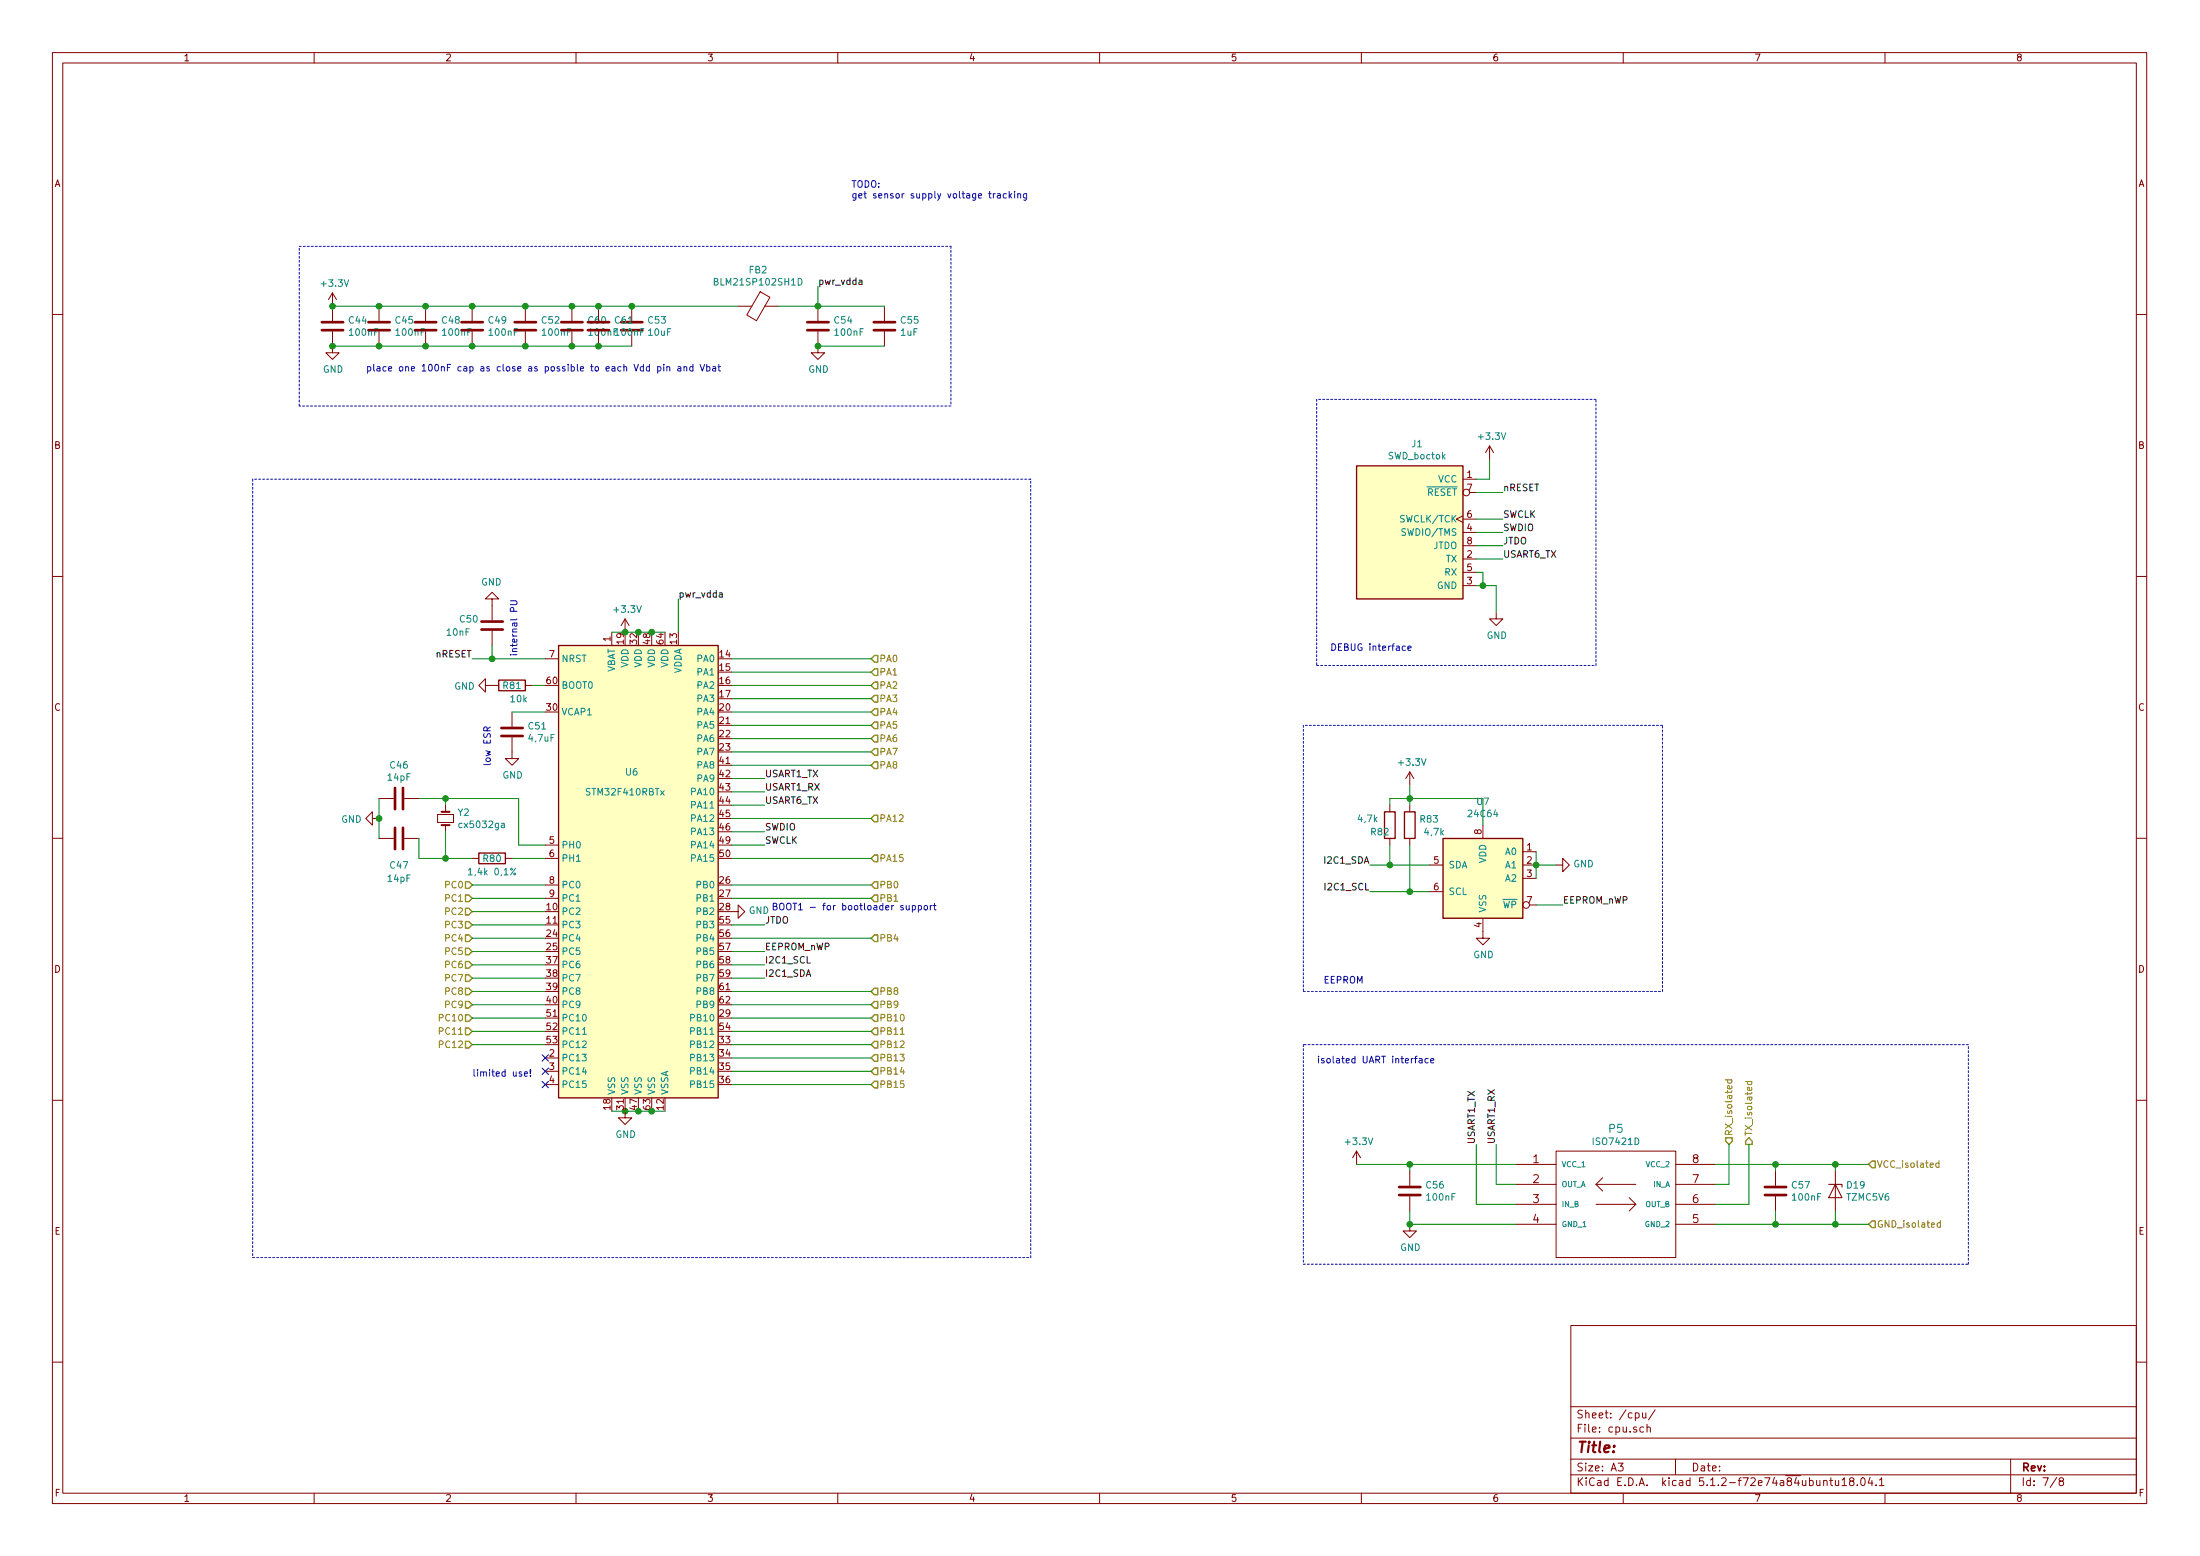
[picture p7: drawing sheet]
EESchema Schematic File Version 4
LIBS:Tuareg-cache
EELAYER 29 0
EELAYER END
$Descr A3 16535 11693
encoding utf-8
Sheet 7 8
Title ""
Date ""
Rev ""
Comp ""
Comment1 ""
Comment2 ""
Comment3 ""
Comment4 ""
$EndDescr
$Comp
L Device:C C44
U 1 1
P 2500 2450
F 0 "C44" H 2615 2496 50  0000 L CNN
F 1 "100nF" H 2615 2405 50  0000 L CNN
F 2 "Capacitor_SMD:C_0805_2012Metric" H 2538 2300 50  0001 C CNN
F 3 "~" H 2500 2450 50  0001 C CNN
F 4 "80-C0805C104Z3V " H 2500 2450 50  0001 C CNN "Mouser"
	1    2500 2450
	1    0    0    -1  
$EndComp
$Comp
L Device:C C45
U 1 1
P 2850 2450
F 0 "C45" H 2965 2496 50  0000 L CNN
F 1 "100nF" H 2965 2405 50  0000 L CNN
F 2 "Capacitor_SMD:C_0805_2012Metric" H 2888 2300 50  0001 C CNN
F 3 "~" H 2850 2450 50  0001 C CNN
F 4 "80-C0805C104Z3V " H 2850 2450 50  0001 C CNN "Mouser"
	1    2850 2450
	1    0    0    -1  
$EndComp
$Comp
L Device:C C48
U 1 1
P 3200 2450
F 0 "C48" H 3315 2496 50  0000 L CNN
F 1 "100nF" H 3315 2405 50  0000 L CNN
F 2 "Capacitor_SMD:C_0805_2012Metric" H 3238 2300 50  0001 C CNN
F 3 "~" H 3200 2450 50  0001 C CNN
F 4 "80-C0805C104Z3V " H 3200 2450 50  0001 C CNN "Mouser"
	1    3200 2450
	1    0    0    -1  
$EndComp
$Comp
L Device:C C49
U 1 1
P 3550 2450
F 0 "C49" H 3665 2496 50  0000 L CNN
F 1 "100nF" H 3665 2405 50  0000 L CNN
F 2 "Capacitor_SMD:C_0805_2012Metric" H 3588 2300 50  0001 C CNN
F 3 "~" H 3550 2450 50  0001 C CNN
F 4 "80-C0805C104Z3V " H 3550 2450 50  0001 C CNN "Mouser"
	1    3550 2450
	1    0    0    -1  
$EndComp
$Comp
L Device:C C52
U 1 1
P 3950 2450
F 0 "C52" H 4065 2496 50  0000 L CNN
F 1 "100nF" H 4065 2405 50  0000 L CNN
F 2 "Capacitor_SMD:C_0805_2012Metric" H 3988 2300 50  0001 C CNN
F 3 "~" H 3950 2450 50  0001 C CNN
F 4 "80-C0805C104Z3V " H 3950 2450 50  0001 C CNN "Mouser"
	1    3950 2450
	1    0    0    -1  
$EndComp
Wire Wire Line
	2850 2300 3200 2300
Connection ~ 2850 2300
Wire Wire Line
	3200 2300 3550 2300
Connection ~ 3200 2300
Wire Wire Line
	3550 2300 3950 2300
Connection ~ 3550 2300
Wire Wire Line
	2500 2600 2850 2600
Wire Wire Line
	2850 2600 3200 2600
Connection ~ 2850 2600
Wire Wire Line
	3200 2600 3550 2600
Connection ~ 3200 2600
Wire Wire Line
	3550 2600 3950 2600
Connection ~ 3550 2600
Connection ~ 3950 2300
$Comp
L power:GND #PWR051
U 1 1
P 2500 2600
F 0 "#PWR051" H 2500 2350 50  0001 C CNN
F 1 "GND" H 2505 2427 50  0000 C CNN
F 2 "" H 2500 2600 50  0001 C CNN
F 3 "" H 2500 2600 50  0001 C CNN
	1    2500 2600
	1    0    0    -1  
$EndComp
Connection ~ 2500 2600
$Comp
L power:+3.3V #PWR050
U 1 1
P 2500 2300
F 0 "#PWR050" H 2500 2150 50  0001 C CNN
F 1 "+3.3V" H 2515 2473 50  0000 C CNN
F 2 "" H 2500 2300 50  0001 C CNN
F 3 "" H 2500 2300 50  0001 C CNN
	1    2500 2300
	1    0    0    -1  
$EndComp
Connection ~ 2500 2300
Connection ~ 4700 8350
$Comp
L power:GND #PWR057
U 1 1
P 4700 8350
F 0 "#PWR057" H 4700 8100 50  0001 C CNN
F 1 "GND" H 4705 8177 50  0000 C CNN
F 2 "" H 4700 8350 50  0001 C CNN
F 3 "" H 4700 8350 50  0001 C CNN
	1    4700 8350
	1    0    0    -1  
$EndComp
$Comp
L Device:C C53
U 1 1
P 4750 2450
F 0 "C53" H 4865 2496 50  0000 L CNN
F 1 "10uF" H 4865 2405 50  0000 L CNN
F 2 "Capacitor_SMD:C_1206_3216Metric" H 4788 2300 50  0001 C CNN
F 3 "~" H 4750 2450 50  0001 C CNN
F 4 "80-C1206C106K4RAUTO " H 4750 2450 50  0001 C CNN "Mouser"
	1    4750 2450
	1    0    0    -1  
$EndComp
Connection ~ 3950 2600
Text Notes 2750 2800 0    50   ~ 0
place one 100nF cap as close as possible to each Vdd pin and Vbat
$Comp
L Device:C C55
U 1 1
P 6650 2450
F 0 "C55" H 6765 2496 50  0000 L CNN
F 1 "1uF" H 6765 2405 50  0000 L CNN
F 2 "Capacitor_SMD:C_0805_2012Metric" H 6688 2300 50  0001 C CNN
F 3 "~" H 6650 2450 50  0001 C CNN
F 4 "80-C0805C105M4R " H 6650 2450 50  0001 C CNN "Mouser"
	1    6650 2450
	1    0    0    -1  
$EndComp
$Comp
L Device:C C54
U 1 1
P 6150 2450
F 0 "C54" H 6265 2496 50  0000 L CNN
F 1 "100nF" H 6265 2405 50  0000 L CNN
F 2 "Capacitor_SMD:C_0805_2012Metric" H 6188 2300 50  0001 C CNN
F 3 "~" H 6150 2450 50  0001 C CNN
F 4 "80-C0805C104Z3V " H 6150 2450 50  0001 C CNN "Mouser"
	1    6150 2450
	1    0    0    -1  
$EndComp
Wire Wire Line
	3950 2300 4300 2300
Wire Wire Line
	3950 2600 4300 2600
Connection ~ 4750 2300
$Comp
L Device:Ferrite_Bead FB2
U 1 1
P 5700 2300
F 0 "FB2" V 5426 2300 50  0000 C CNN
F 1 "BLM21SP102SH1D" V 5517 2300 50  0000 C CNN
F 2 "Inductor_SMD:L_0805_2012Metric" V 5630 2300 50  0001 C CNN
F 3 "~" H 5700 2300 50  0001 C CNN
F 4 "81-BLM21SP102SH1D" H 5700 2300 50  0001 C CNN "Mouser"
	1    5700 2300
	0    1    1    0   
$EndComp
Wire Wire Line
	5850 2300 6150 2300
Wire Wire Line
	6150 2300 6650 2300
Connection ~ 6150 2300
Wire Wire Line
	6150 2600 6650 2600
$Comp
L power:GND #PWR059
U 1 1
P 6150 2600
F 0 "#PWR059" H 6150 2350 50  0001 C CNN
F 1 "GND" H 6155 2427 50  0000 C CNN
F 2 "" H 6150 2600 50  0001 C CNN
F 3 "" H 6150 2600 50  0001 C CNN
	1    6150 2600
	1    0    0    -1  
$EndComp
Connection ~ 6150 2600
$Comp
L Device:C C51
U 1 1
P 3850 5500
F 0 "C51" H 3965 5546 50  0000 L CNN
F 1 "4,7uF" H 3965 5455 50  0000 L CNN
F 2 "Capacitor_SMD:C_0805_2012Metric" H 3888 5350 50  0001 C CNN
F 3 "~" H 3850 5500 50  0001 C CNN
F 4 "755-TCSOPL1A226M8R " H 3850 5500 50  0001 C CNN "Mouser"
	1    3850 5500
	1    0    0    -1  
$EndComp
Text Notes 3700 5450 3    50   ~ 0
low ESR
Wire Wire Line
	4100 5350 3850 5350
$Comp
L power:GND #PWR055
U 1 1
P 3850 5650
F 0 "#PWR055" H 3850 5400 50  0001 C CNN
F 1 "GND" H 3855 5477 50  0000 C CNN
F 2 "" H 3850 5650 50  0001 C CNN
F 3 "" H 3850 5650 50  0001 C CNN
	1    3850 5650
	1    0    0    -1  
$EndComp
$Comp
L Device:C C50
U 1 1
P 3700 4700
F 0 "C50" H 3450 4750 50  0000 L CNN
F 1 "10nF" H 3350 4650 50  0000 L CNN
F 2 "Capacitor_SMD:C_0805_2012Metric" H 3738 4550 50  0001 C CNN
F 3 "~" H 3700 4700 50  0001 C CNN
F 4 "80-C0805C103K1R" H 3700 4700 50  0001 C CNN "Mouser"
	1    3700 4700
	1    0    0    -1  
$EndComp
Wire Wire Line
	3700 4850 3700 4950
$Comp
L power:GND #PWR053
U 1 1
P 3700 4550
F 0 "#PWR053" H 3700 4300 50  0001 C CNN
F 1 "GND" H 3705 4377 50  0000 C CNN
F 2 "" H 3700 4550 50  0001 C CNN
F 3 "" H 3700 4550 50  0001 C CNN
	1    3700 4550
	-1   0    0    1   
$EndComp
Wire Wire Line
	3700 4950 4100 4950
Text Notes 3900 4500 3    50   ~ 0
internal PU
$Comp
L Device:C C46
U 1 1
P 3000 6000
F 0 "C46" V 2748 6000 50  0000 C CNN
F 1 "14pF" V 2839 6000 50  0000 C CNN
F 2 "Capacitor_SMD:C_0805_2012Metric" H 3038 5850 50  0001 C CNN
F 3 "~" H 3000 6000 50  0001 C CNN
F 4 "80-C0805C130J5G" H 3000 6000 50  0001 C CNN "Mouser"
	1    3000 6000
	0    1    1    0   
$EndComp
$Comp
L Device:C C47
U 1 1
P 3000 6300
F 0 "C47" V 3200 6300 50  0000 C CNN
F 1 "14pF" V 3300 6300 50  0000 C CNN
F 2 "Capacitor_SMD:C_0805_2012Metric" H 3038 6150 50  0001 C CNN
F 3 "~" H 3000 6300 50  0001 C CNN
F 4 "80-C0805C130J5G" H 3000 6300 50  0001 C CNN "Mouser"
	1    3000 6300
	0    1    1    0   
$EndComp
$Comp
L Device:R R80
U 1 1
P 3700 6450
F 0 "R80" V 3700 6450 50  0000 C CNN
F 1 "1,4k 0,1%" V 3800 6450 50  0000 C CNN
F 2 "Resistor_SMD:R_0805_2012Metric" V 3630 6450 50  0001 C CNN
F 3 "~" H 3700 6450 50  0001 C CNN
F 4 "603-RT0805BRD071K4L" H 3700 6450 50  0001 C CNN "Mouser"
	1    3700 6450
	0    1    1    0   
$EndComp
Wire Wire Line
	3350 6450 3550 6450
Wire Wire Line
	3150 6300 3150 6450
Wire Wire Line
	3150 6450 3350 6450
Connection ~ 3350 6450
Wire Wire Line
	4100 6450 3850 6450
Wire Wire Line
	4100 6350 3900 6350
Wire Wire Line
	3900 6350 3900 6000
Wire Wire Line
	2850 6000 2850 6150
$Comp
L power:GND #PWR052
U 1 1
P 2850 6150
F 0 "#PWR052" H 2850 5900 50  0001 C CNN
F 1 "GND" V 2855 6022 50  0000 R CNN
F 2 "" H 2850 6150 50  0001 C CNN
F 3 "" H 2850 6150 50  0001 C CNN
	1    2850 6150
	0    1    1    0   
$EndComp
Connection ~ 2850 6150
Wire Wire Line
	2850 6150 2850 6300
$Comp
L boctok:SWD_boctok J1
U 1 1
P 10600 4000
F 0 "J1" H 10655 4667 50  0000 C CNN
F 1 "SWD_boctok" H 10655 4576 50  0000 C CNN
F 2 "boctok_footprints:swd_boctok" H 10650 3450 50  0001 L TNN
F 3 "http://infocenter.arm.com/help/topic/com.arm.doc.faqs/attached/13634/cortex_debug_connectors.pdf" V 10250 2750 50  0001 C CNN
F 4 "855-M20-8760442" H 10600 4000 50  0001 C CNN "Mouser"
	1    10600 4000
	1    0    0    -1  
$EndComp
Text Label 3550 4950 2    50   ~ 0
nRESET
Wire Wire Line
	3700 4950 3550 4950
Connection ~ 3700 4950
Wire Wire Line
	5500 6250 5750 6250
Text Label 5750 6250 0    50   ~ 0
SWDIO
Wire Wire Line
	5500 6350 5750 6350
Text Label 5750 6350 0    50   ~ 0
SWCLK
Wire Wire Line
	5500 6950 5750 6950
Text Label 5750 6950 0    50   ~ 0
JTDO
Wire Wire Line
	11100 3700 11300 3700
Text Label 11300 3700 0    50   ~ 0
nRESET
Wire Wire Line
	11200 3450 11200 3600
Wire Wire Line
	11200 3600 11100 3600
$Comp
L power:+3.3V #PWR064
U 1 1
P 11200 3450
F 0 "#PWR064" H 11200 3300 50  0001 C CNN
F 1 "+3.3V" H 11215 3623 50  0000 C CNN
F 2 "" H 11200 3450 50  0001 C CNN
F 3 "" H 11200 3450 50  0001 C CNN
	1    11200 3450
	1    0    0    -1  
$EndComp
$Comp
L power:GND #PWR065
U 1 1
P 11250 4600
F 0 "#PWR065" H 11250 4350 50  0001 C CNN
F 1 "GND" H 11255 4427 50  0000 C CNN
F 2 "" H 11250 4600 50  0001 C CNN
F 3 "" H 11250 4600 50  0001 C CNN
	1    11250 4600
	1    0    0    -1  
$EndComp
Wire Wire Line
	11250 4600 11250 4400
Wire Wire Line
	11250 4400 11150 4400
Wire Wire Line
	11100 3900 11300 3900
Wire Wire Line
	11100 4000 11300 4000
Wire Wire Line
	11100 4100 11300 4100
Text Label 11300 3900 0    50   ~ 0
SWCLK
Text Label 11300 4000 0    50   ~ 0
SWDIO
Text Label 11300 4100 0    50   ~ 0
JTDO
$Comp
L Device:R R81
U 1 1
P 3850 5150
F 0 "R81" V 3850 5150 50  0000 C CNN
F 1 "10k" V 3950 5200 50  0000 C CNN
F 2 "Resistor_SMD:R_0805_2012Metric" V 3780 5150 50  0001 C CNN
F 3 "~" H 3850 5150 50  0001 C CNN
F 4 "279-CRGCQ0805F10K" H 3850 5150 50  0001 C CNN "Mouser"
	1    3850 5150
	0    1    1    0   
$EndComp
$Comp
L power:GND #PWR054
U 1 1
P 3700 5150
F 0 "#PWR054" H 3700 4900 50  0001 C CNN
F 1 "GND" V 3705 5022 50  0000 R CNN
F 2 "" H 3700 5150 50  0001 C CNN
F 3 "" H 3700 5150 50  0001 C CNN
	1    3700 5150
	0    1    1    0   
$EndComp
Wire Wire Line
	4000 5150 4100 5150
Text Label 5750 7250 0    50   ~ 0
I2C1_SCL
Text Label 5750 7350 0    50   ~ 0
I2C1_SDA
Wire Wire Line
	5500 7250 5750 7250
Wire Wire Line
	5500 7350 5750 7350
Wire Wire Line
	5500 5850 5750 5850
Text Label 5750 5850 0    50   ~ 0
USART1_TX
Text Label 5750 5950 0    50   ~ 0
USART1_RX
Wire Wire Line
	5750 5950 5500 5950
Wire Wire Line
	5500 6050 5750 6050
Text Label 5750 6050 0    50   ~ 0
USART6_TX
Wire Wire Line
	10750 6500 10450 6500
Text Label 10300 6700 2    50   ~ 0
I2C1_SCL
Text Label 10300 6500 2    50   ~ 0
I2C1_SDA
Wire Wire Line
	10300 6700 10600 6700
$Comp
L Device:R R82
U 1 1
P 10450 6200
F 0 "R82" H 10300 6150 50  0000 L CNN
F 1 "4,7k" H 10200 6250 50  0000 L CNN
F 2 "Resistor_SMD:R_0805_2012Metric" V 10380 6200 50  0001 C CNN
F 3 "~" H 10450 6200 50  0001 C CNN
F 4 "71-CRCW08054K70FKEAC " H 10450 6200 50  0001 C CNN "Mouser"
	1    10450 6200
	1    0    0    -1  
$EndComp
$Comp
L Device:R R83
U 1 1
P 10600 6200
F 0 "R83" H 10670 6246 50  0000 L CNN
F 1 "4,7k" H 10700 6150 50  0000 L CNN
F 2 "Resistor_SMD:R_0805_2012Metric" V 10530 6200 50  0001 C CNN
F 3 "~" H 10600 6200 50  0001 C CNN
F 4 "71-CRCW08054K70FKEAC " H 10600 6200 50  0001 C CNN "Mouser"
	1    10600 6200
	1    0    0    -1  
$EndComp
Wire Wire Line
	10450 6350 10450 6500
Connection ~ 10450 6500
Wire Wire Line
	10450 6500 10300 6500
Wire Wire Line
	10600 6350 10600 6700
Connection ~ 10600 6700
Wire Wire Line
	10600 6700 10750 6700
Wire Wire Line
	11150 6200 11150 6000
Wire Wire Line
	11150 6000 10600 6000
Wire Wire Line
	10600 6000 10600 6050
Wire Wire Line
	10450 6050 10450 6000
Wire Wire Line
	10450 6000 10600 6000
Connection ~ 10600 6000
Wire Wire Line
	10600 6000 10600 5900
$Comp
L power:+3.3V #PWR061
U 1 1
P 10600 5900
F 0 "#PWR061" H 10600 5750 50  0001 C CNN
F 1 "+3.3V" H 10615 6073 50  0000 C CNN
F 2 "" H 10600 5900 50  0001 C CNN
F 3 "" H 10600 5900 50  0001 C CNN
	1    10600 5900
	1    0    0    -1  
$EndComp
Wire Wire Line
	11550 6500 11700 6500
$Comp
L power:GND #PWR066
U 1 1
P 11700 6500
F 0 "#PWR066" H 11700 6250 50  0001 C CNN
F 1 "GND" V 11705 6372 50  0000 R CNN
F 2 "" H 11700 6500 50  0001 C CNN
F 3 "" H 11700 6500 50  0001 C CNN
	1    11700 6500
	0    -1   -1   0   
$EndComp
$Comp
L power:GND #PWR063
U 1 1
P 11150 7000
F 0 "#PWR063" H 11150 6750 50  0001 C CNN
F 1 "GND" H 11155 6827 50  0000 C CNN
F 2 "" H 11150 7000 50  0001 C CNN
F 3 "" H 11150 7000 50  0001 C CNN
	1    11150 7000
	1    0    0    -1  
$EndComp
Wire Wire Line
	11550 6800 11750 6800
Text Label 11750 6800 0    50   ~ 0
EEPROM_nWP
Text Label 11300 4200 0    50   ~ 0
USART6_TX
Wire Wire Line
	11300 4200 11100 4200
Text HLabel 6550 4950 2    50   Input ~ 0
PA0
Text HLabel 6550 5050 2    50   Input ~ 0
PA1
Text HLabel 6550 5150 2    50   Input ~ 0
PA2
Text HLabel 6550 5250 2    50   Input ~ 0
PA3
Text HLabel 6550 5350 2    50   Input ~ 0
PA4
Text HLabel 6550 5450 2    50   Input ~ 0
PA5
Text HLabel 6550 5550 2    50   Input ~ 0
PA6
Text HLabel 6550 5650 2    50   Input ~ 0
PA7
$Comp
L boctok:ISO7421D P5
U 1 1
P 12150 9050
F 0 "P5" H 12150 9621 60  0000 C CNN
F 1 "ISO7421D" H 12150 9523 50  0000 C CNN
F 2 "boctok_footprints:ISO7421D" H 12150 8700 60  0001 C CNN
F 3 "" H 12150 9050 60  0000 C CNN
F 4 "595-ISO7421DR" H 12150 9050 50  0001 C CNN "Mouser"
	1    12150 9050
	1    0    0    -1  
$EndComp
$Comp
L Device:C C56
U 1 1
P 10600 8950
F 0 "C56" H 10715 8996 50  0000 L CNN
F 1 "100nF" H 10715 8905 50  0000 L CNN
F 2 "Capacitor_SMD:C_0805_2012Metric" H 10638 8800 50  0001 C CNN
F 3 "~" H 10600 8950 50  0001 C CNN
F 4 "80-C0805C104Z3V " H 10600 8950 50  0001 C CNN "Mouser"
	1    10600 8950
	1    0    0    -1  
$EndComp
$Comp
L Device:C C57
U 1 1
P 13350 8950
F 0 "C57" H 13465 8996 50  0000 L CNN
F 1 "100nF" H 13465 8905 50  0000 L CNN
F 2 "Capacitor_SMD:C_0805_2012Metric" H 13388 8800 50  0001 C CNN
F 3 "~" H 13350 8950 50  0001 C CNN
F 4 "80-C0805C104Z3V " H 13350 8950 50  0001 C CNN "Mouser"
	1    13350 8950
	1    0    0    -1  
$EndComp
Wire Wire Line
	12900 8750 13350 8750
Wire Wire Line
	13350 8750 13350 8800
Wire Wire Line
	13350 9100 13350 9200
Wire Wire Line
	13350 9200 12900 9200
Wire Wire Line
	10600 8750 10600 8800
Wire Wire Line
	11400 9200 10600 9200
Wire Wire Line
	10600 9200 10600 9100
Wire Wire Line
	11250 8600 11250 8900
Wire Wire Line
	11250 8900 11400 8900
Wire Wire Line
	11100 8600 11100 9050
Wire Wire Line
	11100 9050 11400 9050
Text HLabel 13000 8600 1    50   Input ~ 0
RX_isolated
Text HLabel 13150 8600 1    50   Output ~ 0
TX_isolated
Wire Wire Line
	13000 8600 13000 8900
Wire Wire Line
	13150 8600 13150 9050
Text HLabel 14050 8750 2    50   Input ~ 0
VCC_isolated
Text HLabel 14050 9200 2    50   Input ~ 0
GND_isolated
Wire Wire Line
	14050 9200 13800 9200
Connection ~ 13350 9200
Wire Wire Line
	14050 8750 13800 8750
Connection ~ 13350 8750
$Comp
L power:GND #PWR062
U 1 1
P 10600 9200
F 0 "#PWR062" H 10600 8950 50  0001 C CNN
F 1 "GND" H 10605 9027 50  0000 C CNN
F 2 "" H 10600 9200 50  0001 C CNN
F 3 "" H 10600 9200 50  0001 C CNN
	1    10600 9200
	1    0    0    -1  
$EndComp
Connection ~ 10600 9200
$Comp
L power:+3.3V #PWR060
U 1 1
P 10200 8750
F 0 "#PWR060" H 10200 8600 50  0001 C CNN
F 1 "+3.3V" H 10215 8923 50  0000 C CNN
F 2 "" H 10200 8750 50  0001 C CNN
F 3 "" H 10200 8750 50  0001 C CNN
	1    10200 8750
	1    0    0    -1  
$EndComp
Wire Wire Line
	10200 8750 10600 8750
Text Label 11100 8600 1    50   ~ 0
USART1_TX
Text Label 11250 8600 1    50   ~ 0
USART1_RX
$Comp
L power:+3.3V #PWR056
U 1 1
P 4700 4750
F 0 "#PWR056" H 4700 4600 50  0001 C CNN
F 1 "+3.3V" H 4715 4923 50  0000 C CNN
F 2 "" H 4700 4750 50  0001 C CNN
F 3 "" H 4700 4750 50  0001 C CNN
	1    4700 4750
	1    0    0    -1  
$EndComp
Text Label 5100 4500 0    50   ~ 0
pwr_vdda
Wire Wire Line
	5100 4750 5100 4500
Text Label 6150 2150 0    50   ~ 0
pwr_vdda
Wire Wire Line
	6150 2300 6150 2150
Wire Wire Line
	4750 2300 5550 2300
Text HLabel 3550 6650 0    50   Input ~ 0
PC0
Wire Wire Line
	3550 6650 4100 6650
Text HLabel 3550 6750 0    50   Input ~ 0
PC1
Wire Wire Line
	3550 6750 4100 6750
Text HLabel 3550 6850 0    50   Input ~ 0
PC2
Text HLabel 3550 6950 0    50   Input ~ 0
PC3
Text HLabel 3550 7050 0    50   Input ~ 0
PC4
Text HLabel 3550 7150 0    50   Input ~ 0
PC5
Text HLabel 3550 7250 0    50   Input ~ 0
PC6
Text HLabel 3550 7350 0    50   Input ~ 0
PC7
Text HLabel 3550 7450 0    50   Input ~ 0
PC8
Text HLabel 3550 7550 0    50   Input ~ 0
PC9
Text HLabel 3550 7650 0    50   Input ~ 0
PC10
Text HLabel 3550 7750 0    50   Input ~ 0
PC11
Text HLabel 3550 7850 0    50   Input ~ 0
PC12
Text HLabel 6550 6150 2    50   Input ~ 0
PA12
Wire Wire Line
	3550 7850 4100 7850
Wire Wire Line
	3550 7750 4100 7750
Wire Wire Line
	3550 7650 4100 7650
Wire Wire Line
	4100 7550 3550 7550
Wire Wire Line
	3550 7450 4100 7450
Wire Wire Line
	3550 7350 4100 7350
Wire Wire Line
	3550 7250 4100 7250
Wire Wire Line
	3550 7150 4100 7150
Wire Wire Line
	3550 7050 4100 7050
Wire Wire Line
	3550 6950 4100 6950
Wire Wire Line
	3550 6850 4100 6850
Text HLabel 6550 6650 2    50   Input ~ 0
PB0
Wire Wire Line
	6550 6650 5500 6650
Text HLabel 6550 6750 2    50   Input ~ 0
PB1
Text HLabel 6550 7050 2    50   Input ~ 0
PB4
Text HLabel 6550 7450 2    50   Input ~ 0
PB8
Text HLabel 6550 7550 2    50   Input ~ 0
PB9
Text HLabel 6550 7650 2    50   Input ~ 0
PB10
Text HLabel 6550 7750 2    50   Input ~ 0
PB11
Text HLabel 6550 7850 2    50   Input ~ 0
PB12
Text HLabel 6550 7950 2    50   Input ~ 0
PB13
Text HLabel 6550 8050 2    50   Input ~ 0
PB14
Text HLabel 6550 8150 2    50   Input ~ 0
PB15
Wire Wire Line
	6550 6750 5500 6750
Wire Wire Line
	6550 7050 5500 7050
Wire Wire Line
	5500 7150 5750 7150
Wire Wire Line
	6550 7450 5500 7450
Wire Wire Line
	5500 7550 6550 7550
Wire Wire Line
	5500 7650 6550 7650
Wire Wire Line
	6550 7750 5500 7750
Wire Wire Line
	6550 7850 5500 7850
Wire Wire Line
	5500 7950 6550 7950
Wire Wire Line
	6550 8050 5500 8050
Wire Wire Line
	5500 8150 6550 8150
Wire Wire Line
	5500 4950 6550 4950
Wire Wire Line
	5500 5050 6550 5050
Wire Wire Line
	5500 5150 6550 5150
Wire Wire Line
	5500 5250 6550 5250
Wire Wire Line
	5500 5350 6550 5350
Wire Wire Line
	5500 5450 6550 5450
Wire Wire Line
	5500 5550 6550 5550
Wire Wire Line
	5500 5650 6550 5650
Text HLabel 6550 5750 2    50   Input ~ 0
PA8
Wire Wire Line
	6550 5750 5500 5750
Text HLabel 6550 6450 2    50   Input ~ 0
PA15
Wire Wire Line
	6550 6450 5500 6450
Wire Notes Line
	1900 3600 1900 9450
Wire Notes Line
	1900 9450 7750 9450
Wire Notes Line
	7750 9450 7750 3600
Wire Notes Line
	7750 3600 1900 3600
Wire Notes Line
	2250 1850 7150 1850
Wire Notes Line
	7150 1850 7150 3050
Wire Notes Line
	7150 3050 2250 3050
Wire Notes Line
	2250 3050 2250 1850
Wire Notes Line
	9800 5450 9800 7450
Wire Notes Line
	9800 7450 12500 7450
Wire Notes Line
	12500 7450 12500 5450
Wire Notes Line
	12500 5450 9800 5450
Text Notes 9950 7400 0    50   ~ 0
EEPROM
Wire Notes Line
	9900 3000 9900 5000
Wire Notes Line
	9900 5000 12000 5000
Wire Notes Line
	12000 5000 12000 3000
Wire Notes Line
	12000 3000 9900 3000
Text Notes 10000 4900 0    50   ~ 0
DEBUG interface
Wire Notes Line
	9800 9500 14800 9500
Wire Notes Line
	14800 9500 14800 7850
Wire Notes Line
	14800 7850 9800 7850
Wire Notes Line
	9800 7850 9800 9500
Text Notes 9900 8000 0    50   ~ 0
isolated UART interface
$Comp
L power:GND #PWR058
U 1 1
P 5500 6850
F 0 "#PWR058" H 5500 6600 50  0001 C CNN
F 1 "GND" V 5505 6722 50  0000 R CNN
F 2 "" H 5500 6850 50  0001 C CNN
F 3 "" H 5500 6850 50  0001 C CNN
	1    5500 6850
	0    -1   -1   0   
$EndComp
Text Notes 5800 6850 0    50   ~ 0
BOOT1 - for bootloader support
Wire Wire Line
	2500 2300 2850 2300
$Comp
L boctok:STM32F410RBTx U6
U 1 1
P 4800 6550
F 0 "U6" H 4750 7300 50  0000 C CNN
F 1 "STM32F410RBTx" H 4700 7150 50  0000 C CNN
F 2 "Package_QFP:LQFP-64_10x10mm_P0.5mm" H 4200 4850 50  0001 R CNN
F 3 "http://www.st.com/st-web-ui/static/active/en/resource/technical/document/datasheet/DM00214043.pdf" H 4800 6550 50  0001 C CNN
F 4 "511-STM32F410RBT6" H 4800 6550 50  0001 C CNN "Mouser"
	1    4800 6550
	1    0    0    -1  
$EndComp
Wire Wire Line
	4600 8350 4700 8350
Wire Wire Line
	4700 8350 4800 8350
Wire Wire Line
	4800 8350 4900 8350
Connection ~ 4800 8350
Wire Wire Line
	4900 8350 5000 8350
Connection ~ 4900 8350
$Comp
L boctok:24C64 U7
U 1 1
P 11150 6600
F 0 "U7" H 11150 7178 50  0000 C CNN
F 1 "24C64" H 11150 7087 50  0000 C CNN
F 2 "boctok_footprints:24C64" H 11750 6150 50  0001 C CNN
F 3 "http://www.cypress.com/file/41651/download" H 10950 6950 50  0001 C CNN
F 4 "511-M24C64-RMN6P" H 11150 6600 50  0001 C CNN "Mouser"
	1    11150 6600
	-1   0    0    -1  
$EndComp
Wire Wire Line
	11550 6500 11550 6600
Connection ~ 11550 6500
Wire Wire Line
	11550 6400 11550 6500
Connection ~ 10600 8750
Wire Wire Line
	11400 8750 10600 8750
Wire Wire Line
	13150 9050 12900 9050
Wire Wire Line
	12900 8900 13000 8900
Text Label 5750 7150 0    50   ~ 0
EEPROM_nWP
Wire Wire Line
	5000 4750 4900 4750
Wire Wire Line
	4900 4750 4800 4750
Connection ~ 4900 4750
Wire Wire Line
	4800 4750 4700 4750
Connection ~ 4800 4750
Connection ~ 4700 4750
Wire Wire Line
	4700 4750 4600 4750
Text Notes 3550 8100 0    50   ~ 0
limited use!
Wire Wire Line
	5500 6150 6550 6150
NoConn ~ 4100 7950
NoConn ~ 4100 8050
NoConn ~ 4100 8150
$Comp
L Device:D_Zener D19
U 1 1
P 13800 8950
F 0 "D19" V 13754 9029 50  0000 L CNN
F 1 "TZMC5V6" V 13845 9029 50  0000 L CNN
F 2 "Diode_SMD:D_MELF" H 13800 8950 50  0001 C CNN
F 3 "~" H 13800 8950 50  0001 C CNN
F 4 "78-TZMC5.6" H 13800 8950 50  0001 C CNN "Mouser"
	1    13800 8950
	0    1    1    0   
$EndComp
Wire Wire Line
	13800 8800 13800 8750
Connection ~ 13800 8750
Wire Wire Line
	13800 8750 13350 8750
Wire Wire Line
	13800 9100 13800 9200
Connection ~ 13800 9200
Wire Wire Line
	13800 9200 13350 9200
$Comp
L Device:C C60
U 1 1
P 4300 2450
F 0 "C60" H 4415 2496 50  0000 L CNN
F 1 "100nF" H 4415 2405 50  0000 L CNN
F 2 "Capacitor_SMD:C_0805_2012Metric" H 4338 2300 50  0001 C CNN
F 3 "~" H 4300 2450 50  0001 C CNN
F 4 "80-C0805C104Z3V " H 4300 2450 50  0001 C CNN "Mouser"
	1    4300 2450
	1    0    0    -1  
$EndComp
Connection ~ 4300 2300
Wire Wire Line
	4300 2300 4500 2300
Connection ~ 4300 2600
Wire Wire Line
	4300 2600 4500 2600
$Comp
L Device:C C61
U 1 1
P 4500 2450
F 0 "C61" H 4615 2496 50  0000 L CNN
F 1 "100nF" H 4615 2405 50  0000 L CNN
F 2 "Capacitor_SMD:C_0805_2012Metric" H 4538 2300 50  0001 C CNN
F 3 "~" H 4500 2450 50  0001 C CNN
F 4 "80-C0805C104Z3V " H 4500 2450 50  0001 C CNN "Mouser"
	1    4500 2450
	1    0    0    -1  
$EndComp
Connection ~ 4500 2300
Wire Wire Line
	4500 2300 4750 2300
Connection ~ 4500 2600
Wire Wire Line
	4500 2600 4750 2600
Wire Wire Line
	11100 4300 11150 4300
Wire Wire Line
	11150 4300 11150 4400
Connection ~ 11150 4400
Wire Wire Line
	11150 4400 11100 4400
Wire Wire Line
	3150 6000 3350 6000
$Comp
L boctok:cx5032ga Y2
U 1 1
P 3350 6150
F 0 "Y2" V 3304 6238 50  0000 L CNN
F 1 "cx5032ga" V 3395 6238 50  0000 L CNN
F 2 "boctok_footprints:cx5032" H 3250 6350 50  0001 C CNN
F 3 "~" H 3350 6150 50  0001 C CNN
F 4 "581-CX5032GA08H0PST" H 3350 6150 50  0001 C CNN "Mouser"
	1    3350 6150
	0    1    1    0   
$EndComp
Wire Wire Line
	3350 6250 3350 6450
Wire Wire Line
	3350 6050 3350 6000
Connection ~ 3350 6000
Wire Wire Line
	3350 6000 3900 6000
Text Notes 6400 1500 0    50   ~ 0
TODO:\nget sensor supply voltage tracking
$EndSCHEMATC
